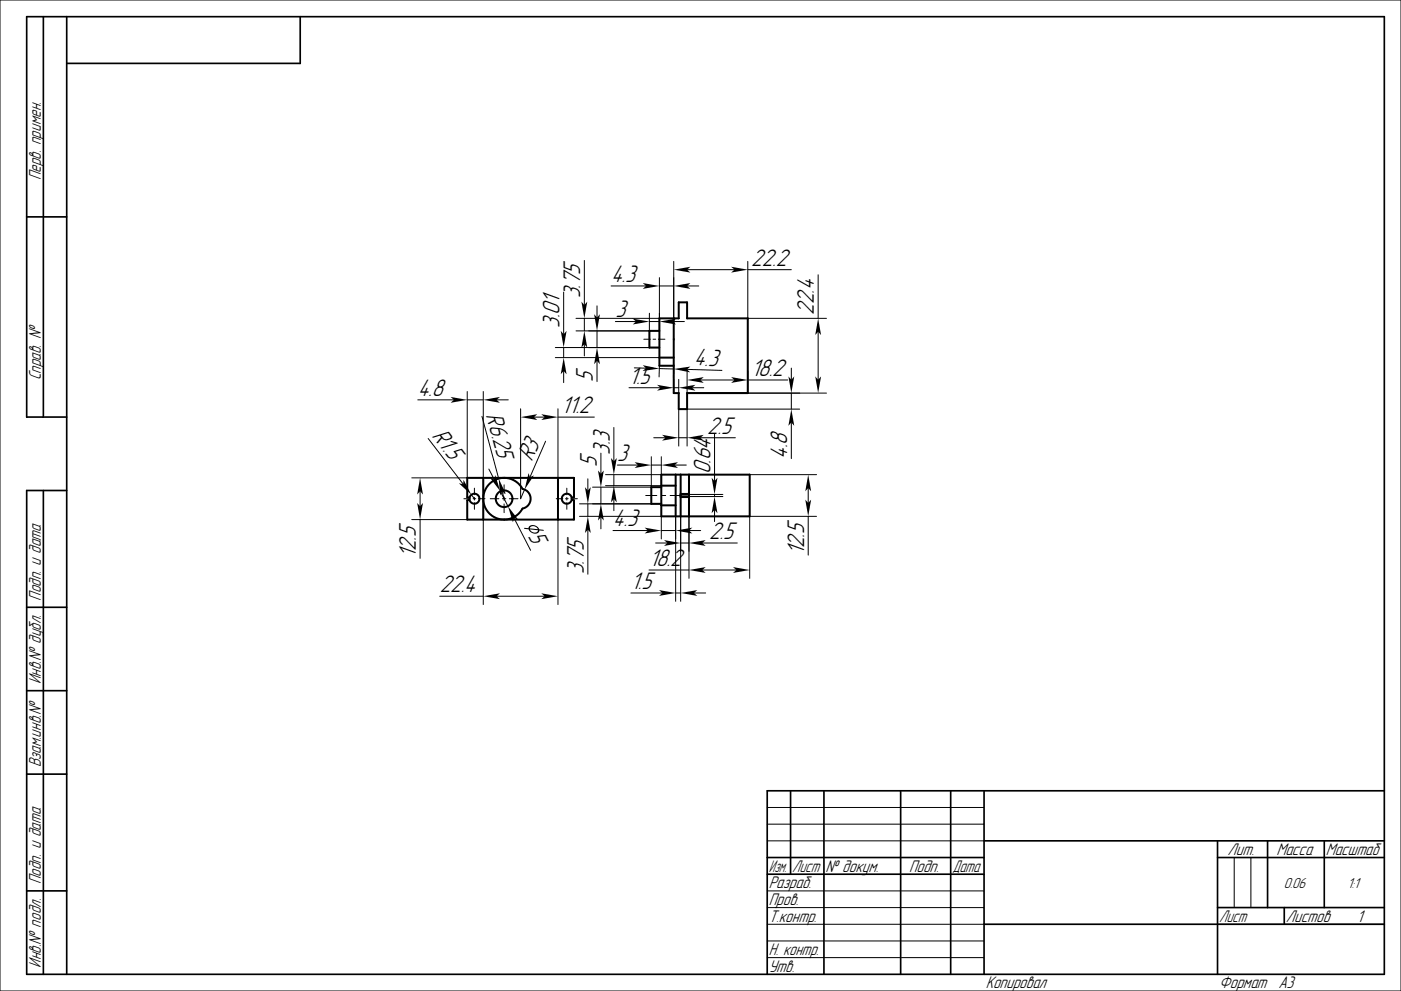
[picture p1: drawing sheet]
<svg xmlns="http://www.w3.org/2000/svg" width="420mm" height="297mm" viewBox="0 0 420 297" stroke-linecap="round" stroke-linejoin="round" font-family="sans-serif">
<g fill="none" stroke="#000" stroke-width=".3">
<path d="M0 0h420v297h-420zM175.2 78.1v13.3M202 78.3v17.1M224.2 78.3v17.1h23.6M169 87.5v12.7M172.7 95.4h25M175.2 95.4v3.8M179 91.7v3.5M179 99.2v5M183.2 85.7h10.5M184.5 96.4h6.2M194.7 96.4h3"/>
<path d="M194.7 93.9v5.3M197.7 85.7h4.3M197.7 83.2v16h-25M201.7 96.4h3.5M206 80.8h14.2M206 85.7h3.5M224.2 80.8h13M245.3 82.4v13M245.3 99.4v14.4M125.2 119.8h10.9M140.1 119.8h4.8M140.1 117.3v25.9h-16.7"/>
<path d="M144.9 117.3v25.9M148.9 119.8h3.5M166.5 104.2h31.2M166.5 107.2h31.2M169 104.2v3M169 111.2v3.5M175.2 103.2v3.5M179 108.2v6.2M188.6 116.2h9.4M190.2 110.2l3.5 .1M193 101.7h2M195.8 101.7h.8"/>
<path d="M197.4 101.7h1.9M197.7 110.5l4.3 .1M197.7 109.6l-.1 3.4M202 116.2h1.5M202 113.7v4.1M202 109.7l-.1 3.4M203.5 113.7v4.1M206 110.7l10.4 .3M206 111.4v6.4h41.8M207.5 116.2h3.5M210 113.9h10.2M224.2 113.9h12"/>
<path d="M224.2 111.4v6.4M237.2 110.3v3.5M237.2 117.8v4.8M128.4 131.4l10.5 13.7M144.5 124.8l5 18.6M156.1 122.5v27l1.2-2.8M160.1 125h3.2M163.6 132.2l-4.7 10.8M167.3 122.5v27M167.3 125h10.9M180.1 135.8v6.2M184 128.1v10.2"/>
<path d="M185.1 139.4h6.1M195.2 139.4h3.1M195.2 136.9v9.1h-17.6M196 131.2h3.5M198.3 136.9v9.1M202.2 139.4h3.5M203.5 131.2h2.5M203.5 122.6v11.1M210 131.2h10.5M214.2 130.1v14.1M237.2 126.6v10.9M239.7 122.6h-33.7v11.1"/>
<path d="M123.4 155.7h16.7M125.9 147.2v4.5M125.9 155.7v11.6M139.1 149.5h1.9M141.3 148.3l.9 1.2M141.8 149.5h.8M142.2 146.3v2M142.2 149.1v.8M142.2 150.7v1.9M143.4 149.5h2M144.9 155.7v25.5M146.6 140.6l1.6 3.1"/>
<path d="M147 149.5h2.6M150 147.2l2.3 4.5M150.5 147.3l.6 2.2M150.6 149.5h1M151.1 145.3v2.6M151.1 148.9v1.1M151.1 151v2.6M152.7 149.5h2.6M154.1 155.2l5 9.7M166.8 149.5h1.9M167.3 155.7v25.5M169.5 149.5h.8"/>
<path d="M169.9 146.3v2M169.9 149.1v.8M169.9 150.7v1.9M171.1 149.5h2M173.7 154.8h24.6v6.7M173.7 151h24.6M176.2 143.5v3.5M176.2 151v3.8M176.2 158.7v13.4M180.1 146v5M180.1 155v3.5M181.5 142.3h16.8"/>
<path d="M181.5 145.6h16.8M183.8 159h10.5M184 142.3v3.3M184 149.6v3.5M193.6 148.5h3.3M198.2 148.5h1.4M198.3 159h4.2M200.9 148.5h3.3M202.5 154.8v25.4M204 154.8v25.4M206.5 154.8v18.5M206.5 159h3.5"/>
<path d="M206.5 148.2h10.2M206.5 148.8h10.2M214.2 148.2v.6M214.2 152.8v3.5M224.7 142.3h20.1M242.3 146.2v4.6M242.3 154.8v11.6M244.8 154.8h-20.1v18.5M131.8 178.7h13.1M148.9 178.7h14.4M189.1 177.7h9.5M194.6 170.8h11.9"/>
<path d="M196.5 162.7h3.5M202.5 177.7h1.5M204 162.7h2.5M208.1 177.7h3.5M210.6 170.8h10.2M210.6 162.7h10.4M230 252h65M230 242h65M230 247h65M370 257v15M375 257v15M230 277h65"/>
<path d="M230 267h65M230 272h65M365 277h50M230 282h65M230 287h65"/>
</g>
<g fill="none" stroke="#000" stroke-width=".5">
<path d="M13 5v120M20 5v287M90 5v14h-70M8 65h12M20 125h-12v-120h407v287h-407v-145h12M13 147v145M8 182h12M8 207h12M8 232h12M237 237v25M247 237v55M270 237v55"/>
<path d="M285 237v55M295 237v55M415 237h-185v55M230 257h65M295 252h120M365 257h50M365 252v40M380 252v20M397 252v20M8 267h12M230 262h65M295 277h120"/>
<path d="M365 272h50M385 272v5"/>
</g>
<g fill="none" stroke="#000" stroke-width=".6">
<path d="M197.7 99.2h-3v5h3M202 95.4v22.4h1.5v4.8h2.5v-4.8h18.2v-22.4h-18.2v-4.8h-2.5v4.8h-5.8v14.2h4.3M197.7 107.2h4.3M140.1 143.2h32v5.8l-.7 .1a1.5 1.5 0 0 0-2.3-.9 1.5 1.5 0 0 0 0 2.5 1.5 1.5 0 0 0 2.3-.9l.7 .1v5.8h-32v-5.8l.7-.1a1.5 1.5 0 0 0 2.3 .9 1.5 1.5 0 0 0 0-2.5 1.5 1.5 0 0 0-2.3 .9l-.7-.1zM144.9 143.2v12.5M146.9 144.9a6.2 6.2 0 0 1 9.7 1.6 3 3 0 0 1 2.5 3 3 3 0 0 1-2.5 2.9 6.2 6.2 0 0 1-9.3 2 6.2 6.2 0 0 1-.4-9.5zM167.3 143.2v12.5M198.3 146h-3.1v5h3.1M198.3 142.3h26.4v12.5h-26.4zM198.3 145.6h4.2M198.3 151.4h4.2M202.5 142.3v12.5"/>
<path d="M204 142.3v12.5M204 148.8h2.5M204 149h2.5M204 148.2h2.5M204 148h2.5M206.5 142.3v12.5"/>
<circle cx="151.1" cy="149.5" r="2.5"/>
</g>
<g fill="#000">
<path d="M202 80.8l5-.9-1 .9 1 .9z" fill-rule="evenodd"/>
<path d="M168.1 99.2l.9 1 .9-1-.9 5z" fill-rule="evenodd"/>
<path d="M174.3 90.4l.9 1 .9-1-.9 5z" fill-rule="evenodd"/>
<path d="M178.1 94.2l.9 1 .9-1-.9 5z" fill-rule="evenodd"/>
<path d="M189.7 95.5l5 .9-5 .9 1-.9z" fill-rule="evenodd"/>
<path d="M192.7 84.8l5 .9-5 .9 1-.9z" fill-rule="evenodd"/>
<path d="M197.7 96.4l5-.9-1 .9 1 .9z" fill-rule="evenodd"/>
<path d="M202 85.7l5-.9-1 .9 1 .9z" fill-rule="evenodd"/>
<path d="M219.2 79.9l5 .9-5 .9 1-.9z" fill-rule="evenodd"/>
<path d="M144.9 119.8l5-.8-1 .8 1 .9z" fill-rule="evenodd"/>
<path d="M169 107.2l.9 5-.9-1-.9 1z" fill-rule="evenodd"/>
<path d="M175.2 99.2l.9 5-.9-1-.9 1z" fill-rule="evenodd"/>
<path d="M179 104.2l.9 5-.9-1-.9 1z" fill-rule="evenodd"/>
<path d="M192.7 109.4l5 1.1-5.1 .7 1.1-.9z" fill-rule="evenodd"/>
<path d="M197 115.3l5 .9-5 .9 1-.9z" fill-rule="evenodd"/>
<path d="M202 110.6l5-.7-1 .8 .9 .9z" fill-rule="evenodd"/>
<path d="M203.5 116.2l5-.9-1 .9 1 .9z" fill-rule="evenodd"/>
<path d="M206 113.9l5-.9-1 .9 1 .9z" fill-rule="evenodd"/>
<path d="M219.2 113l5 .9-5 .9 1-.9z" fill-rule="evenodd"/>
<path d="M236.4 112.8l.8 1 .9-1-.9 5z" fill-rule="evenodd"/>
<path d="M244.4 112.8l.9 1 .8-1-.8 5z" fill-rule="evenodd"/>
<path d="M245.3 95.4l.8 5-.8-1-.9 1z" fill-rule="evenodd"/>
<path d="M135.1 119l5 .8-5 .9 1-.9z" fill-rule="evenodd"/>
<path d="M156.1 125l5-.9-1 .9 1 .9z" fill-rule="evenodd"/>
<path d="M162.3 124.1l5 .9-5 .9 1-.9z" fill-rule="evenodd"/>
<path d="M183.2 137.2l.8 1.1 .9-1.1-.9 5.1z" fill-rule="evenodd"/>
<path d="M198.5 130.3l5 .9-5 .9 1-.9z" fill-rule="evenodd"/>
<path d="M198.3 139.4l4.9-.9-1 .9 1 .9z" fill-rule="evenodd"/>
<path d="M206 131.2l5-.9-1 .9 1 .9z" fill-rule="evenodd"/>
<path d="M237.2 122.6l.9 5-.9-1-.8 1z" fill-rule="evenodd"/>
<path d="M125.1 150.7l.8 1 .9-1-.9 5z" fill-rule="evenodd"/>
<path d="M125.9 143.2l.9 5-.9-1-.8 1z" fill-rule="evenodd"/>
<path d="M137.6 144.8l1.3 .3 .1-1.3 2.3 4.5z" fill-rule="evenodd"/>
<path d="M146.9 143.2l1.3 .5 .3-1.3 1.5 4.8z" fill-rule="evenodd"/>
<path d="M149.5 143.4l2.1 4.6-1.1-.7-.5 1.2z" fill-rule="evenodd"/>
<path d="M152.3 151.7l3 4-1.2-.5-.3 1.3z" fill-rule="evenodd"/>
<path d="M158.5 141.8l.4 1.2 1.2-.5-2.8 4.2z" fill-rule="evenodd"/>
<path d="M157.1 158.2l1.3 .1 .5-.8 1.1-.1 1.1 .4 .5 .8 1.2 .2 .2 .2h-1.3l-.4 .7-1.1 .2-1.1-.4-.6-.9-1.2-.1zM158.9 158.7l.4 .6 .8 .3 .8-.1 .4-.5zM159 157.9l-.2 .5 2.4 .2-.3-.5-.6-.3-.7-.1z" fill-rule="evenodd"/>
<path d="M175.4 146l.8 1 .9-1-.9 5z" fill-rule="evenodd"/>
<path d="M176.2 154.8l.9 5-.9-1.1-.8 1.1z" fill-rule="evenodd"/>
<path d="M179.3 141l.8 1 .9-1-.9 5z" fill-rule="evenodd"/>
<path d="M180.1 151l.9 5-.9-1-.8 1z" fill-rule="evenodd"/>
<path d="M184 145.6l.9 5-.9-1-.8 1z" fill-rule="evenodd"/>
<path d="M190.2 138.5l5 .9-5 .9 1-.9z" fill-rule="evenodd"/>
<path d="M193.3 158.1l5 .9-5 .9 1-.9z" fill-rule="evenodd"/>
<path d="M202.5 159l5-.9-1 .9 1 .9z" fill-rule="evenodd"/>
<path d="M213.3 143.2l.9 1 .9-1-.9 5z" fill-rule="evenodd"/>
<path d="M214.2 148.8l.9 5-.9-1-.9 1z" fill-rule="evenodd"/>
<path d="M241.4 149.8l.9 1 .9-1-.9 5z" fill-rule="evenodd"/>
<path d="M242.3 142.3l.9 5-.9-1.1-.9 1.1z" fill-rule="evenodd"/>
<path d="M144.9 178.7l5-.9-1 .9 1 .9z" fill-rule="evenodd"/>
<path d="M162.3 177.8l5 .9-5 .9 1-.9z" fill-rule="evenodd"/>
<path d="M197.6 176.8l4.9 .9-4.9 .9 1-.9z" fill-rule="evenodd"/>
<path d="M199 161.9l5 .8-5 .9 1-.9z" fill-rule="evenodd"/>
<path d="M204 177.7l5.1-.9-1 .9 1 .9z" fill-rule="evenodd"/>
<path d="M206.5 170.8l5.1-.8-1 .8 1 .9z" fill-rule="evenodd"/>
<path d="M206.5 162.7l5.1-.8-1 .8 1 .9z" fill-rule="evenodd"/>
<path d="M219.8 170l4.9 .8-4.9 .9 1-.9z" fill-rule="evenodd"/>
</g>
<g font-size="6.7">
<text x="225.2" y="79.6">22.2</text>
<text x="173.9" y="89.4" transform="rotate(-90 173.9 89.4)">3.75</text>
<text x="183.2" y="84.5">4.3</text>
<text x="184.5" y="95.1">3</text>
<text x="244" y="94.4" transform="rotate(-90 244 94.4)">22.4</text>
<text x="167.7" y="98.2" transform="rotate(-90 167.7 98.2)">3.01</text>
<text x="208" y="109.5" transform="rotate(2 208 109.5)">4.3</text>
<text x="225.2" y="112.6">18.2</text>
<text x="125.2" y="118.6">4.8</text>
<text x="177.7" y="114.4" transform="rotate(-90 177.7 114.4)">5</text>
<text x="188.6" y="115">1.5</text>
<text x="145.7" y="124.5" transform="rotate(75 145.7 124.5)">R6.25</text>
<text x="168.3" y="123.8">11.2</text>
<text x="129.4" y="130.7" transform="rotate(52 129.4 130.7)">R1.5</text>
<text x="212" y="129.9">2.5</text>
<text x="182.8" y="136.3" transform="rotate(-90 182.8 136.3)">3.3</text>
<text x="236" y="137.5" transform="rotate(-90 236 137.5)">4.8</text>
<text x="159.5" y="138.5" transform="rotate(-67 159.5 138.5)">R3</text>
<text x="178.9" y="140" transform="rotate(-90 178.9 140)">5</text>
<text x="185.1" y="138.1">3</text>
<text x="213" y="142.2" transform="rotate(-90 213 142.2)">0.64</text>
<text x="158.3" y="160.6" transform="rotate(63 158.3 160.6)">5</text>
<text x="183.8" y="157.8">4.3</text>
<text x="212.6" y="161.5">2.5</text>
<text x="124.7" y="167.3" transform="rotate(-90 124.7 167.3)">12.5</text>
<text x="241" y="166.4" transform="rotate(-90 241 166.4)">12.5</text>
<text x="175" y="172.1" transform="rotate(-90 175 172.1)">3.75</text>
<text x="194.6" y="169.6">18.2</text>
<text x="131.8" y="177.4">22.4</text>
<text x="189.1" y="176.5">1.5</text>
</g>
<g font-size="4.7">
<text x="12.2" y="54" transform="rotate(-90 12.2 54)">Перв. примен.</text>
<text x="12.2" y="114" transform="rotate(-90 12.2 114)">Справ. №</text>
<text x="12.2" y="180" transform="rotate(-90 12.2 180)">Подп. и дата</text>
<text x="12.2" y="205" transform="rotate(-90 12.2 205)">Инв.№ дубл.</text>
<text x="12.2" y="230" transform="rotate(-90 12.2 230)">Взам.инв.№</text>
<text x="368" y="256.2">Лит.</text>
<text x="382.7" y="256.2">Масса</text>
<text x="397.5" y="256.2">Масштаб</text>
<text x="230.5" y="261.3">Изм.</text>
<text x="237.5" y="261.3">Лист</text>
<text x="247.5" y="261.3">№ докум.</text>
<text x="272.5" y="261.3">Подп.</text>
<text x="285.5" y="261.3">Дата</text>
<text x="12.2" y="265" transform="rotate(-90 12.2 265)">Подп. и дата</text>
<text x="230.5" y="266.3">Разраб.</text>
<text x="230.5" y="271.3">Пров.</text>
<text x="230.5" y="276.3">Т.контр.</text>
<text x="365.5" y="276.2">Лист</text>
<text x="385.5" y="276.2">Листов</text>
<text x="406.8" y="276.3">1</text>
<text x="230.5" y="286.3">Н. контр.</text>
<text x="12.2" y="290" transform="rotate(-90 12.2 290)">Инв.№ подл.</text>
<text x="230.5" y="291.3">Утв.</text>
<text x="295.5" y="296.3">Копировал</text>
<text x="365.5" y="296.3">Формат</text>
<text x="383.2" y="296.3">A3</text>
</g>
<g font-size="4">
<text x="384.9" y="266">0.06</text>
<text x="404" y="266">1:1</text>
</g>
</svg>
